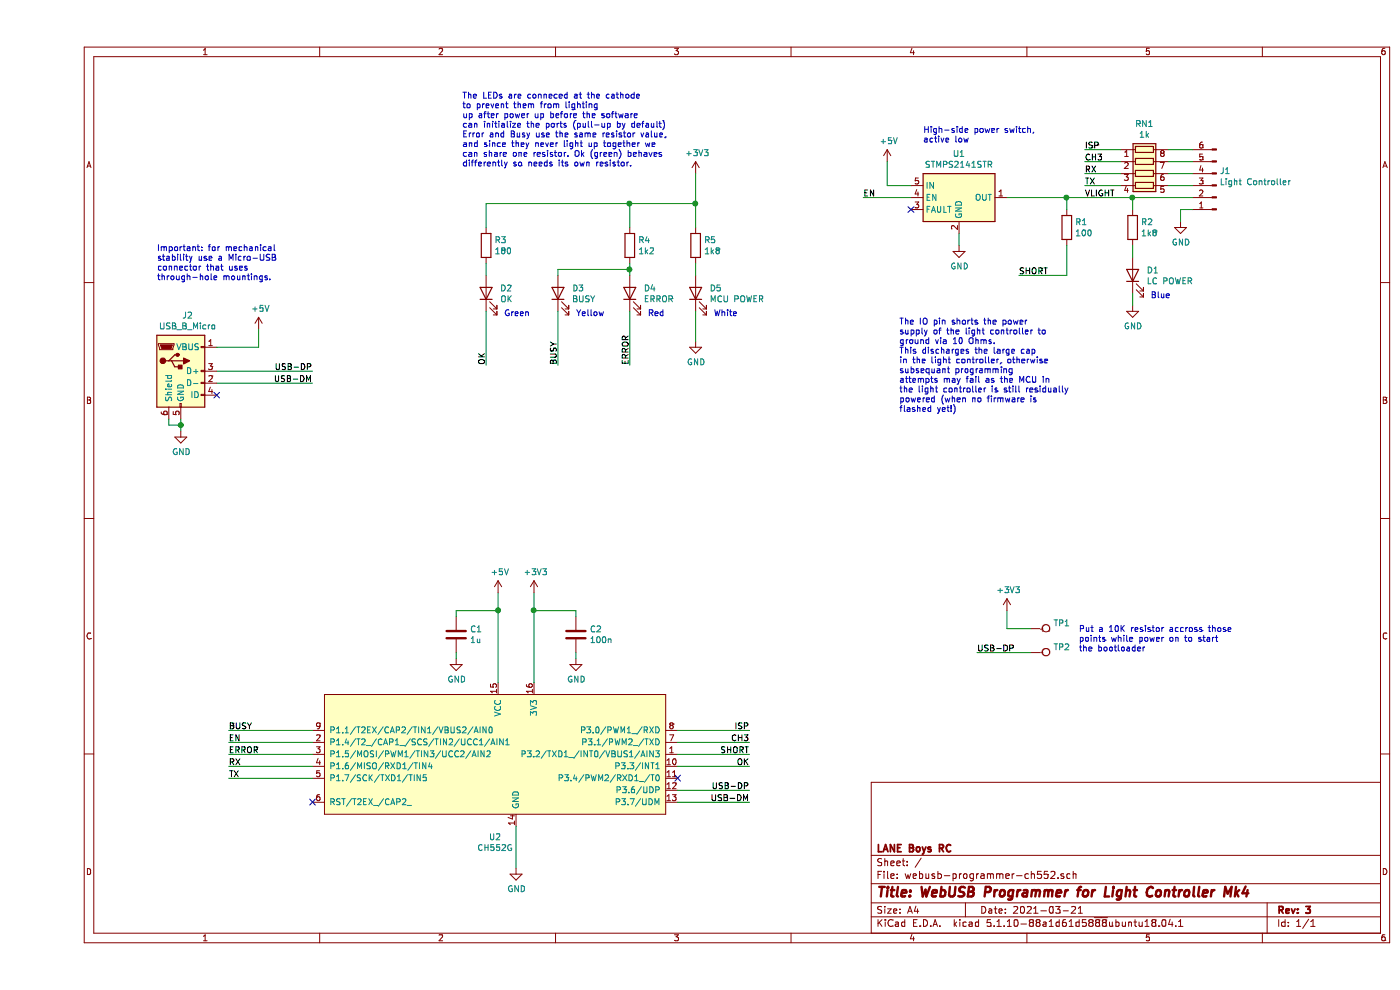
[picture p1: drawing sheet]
EESchema Schematic File Version 4
EELAYER 30 0
EELAYER END
$Descr A4 11693 8268
encoding utf-8
Sheet 1 1
Title "WebUSB Programmer for Light Controller Mk4"
Date "2021-03-21"
Rev "3"
Comp "LANE Boys RC"
Comment1 ""
Comment2 ""
Comment3 ""
Comment4 ""
$EndDescr
$Comp
L Device:LED D2
U 1 1
P 3750 2450
F 0 "D2" V 3789 2333 50  0000 R CNN
F 1 "OK" V 3698 2333 50  0000 R CNN
F 2 "WLA_LED_reverse_mount:LED_1204_side_mout" H 3750 2450 50  0001 C CNN
F 3 "2011131907_TUOZHAN-TZ-P2-1204YGCTA1-1-5T" H 3750 2450 50  0001 C CNN
F 4 "C91608" V 3750 2450 50  0001 C CNN "LCSC part number"
	1    3750 2450
	0    -1   -1   0   
$EndComp
$Comp
L Device:LED D3
U 1 1
P 4350 2450
F 0 "D3" V 4389 2332 50  0000 R CNN
F 1 "BUSY" V 4298 2332 50  0000 R CNN
F 2 "WLA_LED_reverse_mount:LED_1204_side_mout" H 4350 2450 50  0001 C CNN
F 3 "2009041237_TUOZHAN-TZ-P2-1204-0TA1-1-5T" H 4350 2450 50  0001 C CNN
F 4 "C779805" V 4350 2450 50  0001 C CNN "LCSC part number"
	1    4350 2450
	0    -1   -1   0   
$EndComp
$Comp
L Device:LED D4
U 1 1
P 4950 2450
F 0 "D4" V 4989 2333 50  0000 R CNN
F 1 "ERROR" V 4898 2333 50  0000 R CNN
F 2 "WLA_LED_reverse_mount:LED_1204_side_mout" H 4950 2450 50  0001 C CNN
F 3 "1905151403_MEIHUA-MHS110KECT" H 4950 2450 50  0001 C CNN
F 4 "C389527" V 4950 2450 50  0001 C CNN "LCSC part number"
	1    4950 2450
	0    -1   -1   0   
$EndComp
$Comp
L Device:LED D5
U 1 1
P 5500 2450
F 0 "D5" V 5539 2333 50  0000 R CNN
F 1 "MCU POWER" V 5448 2333 50  0000 R CNN
F 2 "WLA_LED_reverse_mount:LED_1204_side_mout" H 5500 2450 50  0001 C CNN
F 3 "2009041237_TUOZHAN-TZ-P2-1204WYS2-1-5T" H 5500 2450 50  0001 C CNN
F 4 "C779804" V 5500 2450 50  0001 C CNN "LCSC part number"
	1    5500 2450
	0    -1   -1   0   
$EndComp
$Comp
L Device:LED D1
U 1 1
P 9150 2300
F 0 "D1" V 9189 2182 50  0000 R CNN
F 1 "LC POWER" V 9098 2182 50  0000 R CNN
F 2 "WLA_LED_reverse_mount:LED_1204_side_mout" H 9150 2300 50  0001 C CNN
F 3 "2009041238_TUOZHAN-TZ-P2-1204BTS2-1-5T" H 9150 2300 50  0001 C CNN
F 4 "C779807" V 9150 2300 50  0001 C CNN "LCSC part number"
	1    9150 2300
	0    -1   -1   0   
$EndComp
$Comp
L Device:R R2
U 1 1
P 9150 1900
F 0 "R2" H 9220 1946 50  0000 L CNN
F 1 "1k8" H 9220 1855 50  0000 L CNN
F 2 "Resistor_SMD:R_0603_1608Metric_Pad1.05x0.95mm_HandSolder" V 9080 1900 50  0001 C CNN
F 3 "~" H 9150 1900 50  0001 C CNN
	1    9150 1900
	1    0    0    -1  
$EndComp
$Comp
L Connector:Conn_01x06_Male J1
U 1 1
P 9850 1550
F 0 "J1" H 9822 1432 50  0000 R CNN
F 1 "Light Controller" H 9822 1523 50  0000 R CNN
F 2 "WLA_pinheader:PinHeader_1x06_P2.54mm_Flat" H 9850 1550 50  0001 C CNN
F 3 "~" H 9850 1550 50  0001 C CNN
	1    9850 1550
	-1   0    0    1   
$EndComp
$Comp
L wla-atsamd21:STMPS2141STR U1
U 1 1
P 7700 1650
F 0 "U1" H 7700 2017 50  0000 C CNN
F 1 "STMPS2141STR" H 7700 1926 50  0000 C CNN
F 2 "Package_TO_SOT_SMD:SOT-23-5" H 7700 2150 50  0001 C CNN
F 3 "http://www.ti.com/lit/ds/symlink/tps22917.pdf" H 7750 950 50  0001 C CNN
	1    7700 1650
	1    0    0    -1  
$EndComp
$Comp
L power:GND #PWR05
U 1 1
P 9150 2550
F 0 "#PWR05" H 9150 2300 50  0001 C CNN
F 1 "GND" H 9155 2377 50  0000 C CNN
F 2 "" H 9150 2550 50  0001 C CNN
F 3 "" H 9150 2550 50  0001 C CNN
	1    9150 2550
	1    0    0    -1  
$EndComp
$Comp
L power:GND #PWR04
U 1 1
P 7700 2050
F 0 "#PWR04" H 7700 1800 50  0001 C CNN
F 1 "GND" H 7705 1877 50  0000 C CNN
F 2 "" H 7700 2050 50  0001 C CNN
F 3 "" H 7700 2050 50  0001 C CNN
	1    7700 2050
	1    0    0    -1  
$EndComp
Wire Wire Line
	7700 1950 7700 2050
Wire Wire Line
	9150 2050 9150 2150
Wire Wire Line
	9150 2450 9150 2550
$Comp
L power:GND #PWR03
U 1 1
P 9550 1850
F 0 "#PWR03" H 9550 1600 50  0001 C CNN
F 1 "GND" H 9555 1677 50  0000 C CNN
F 2 "" H 9550 1850 50  0001 C CNN
F 3 "" H 9550 1850 50  0001 C CNN
	1    9550 1850
	1    0    0    -1  
$EndComp
Wire Wire Line
	9550 1850 9550 1750
Wire Wire Line
	9550 1750 9650 1750
$Comp
L power:GND #PWR07
U 1 1
P 5500 2850
F 0 "#PWR07" H 5500 2600 50  0001 C CNN
F 1 "GND" H 5505 2677 50  0000 C CNN
F 2 "" H 5500 2850 50  0001 C CNN
F 3 "" H 5500 2850 50  0001 C CNN
	1    5500 2850
	1    0    0    -1  
$EndComp
NoConn ~ 1500 3300
$Comp
L power:GND #PWR08
U 1 1
P 1200 3600
F 0 "#PWR08" H 1200 3350 50  0001 C CNN
F 1 "GND" H 1205 3427 50  0000 C CNN
F 2 "" H 1200 3600 50  0001 C CNN
F 3 "" H 1200 3600 50  0001 C CNN
	1    1200 3600
	1    0    0    -1  
$EndComp
Wire Wire Line
	1200 3500 1200 3550
$Comp
L power:+5V #PWR06
U 1 1
P 1850 2750
F 0 "#PWR06" H 1850 2600 50  0001 C CNN
F 1 "+5V" H 1865 2923 50  0000 C CNN
F 2 "" H 1850 2750 50  0001 C CNN
F 3 "" H 1850 2750 50  0001 C CNN
	1    1850 2750
	1    0    0    -1  
$EndComp
Wire Wire Line
	1850 2750 1850 2900
Wire Wire Line
	1850 2900 1500 2900
$Comp
L power:+5V #PWR01
U 1 1
P 7100 1350
F 0 "#PWR01" H 7100 1200 50  0001 C CNN
F 1 "+5V" H 7115 1523 50  0000 C CNN
F 2 "" H 7100 1350 50  0001 C CNN
F 3 "" H 7100 1350 50  0001 C CNN
	1    7100 1350
	1    0    0    -1  
$EndComp
Wire Wire Line
	7100 1350 7100 1550
Wire Wire Line
	7100 1550 7300 1550
Wire Wire Line
	9450 1550 9650 1550
Wire Wire Line
	9450 1450 9650 1450
Wire Wire Line
	9450 1250 9650 1250
Wire Wire Line
	9050 1450 8750 1450
Wire Wire Line
	8750 1550 9050 1550
Text Label 8750 1550 0    50   ~ 0
TX
Text Label 8750 1450 0    50   ~ 0
RX
Wire Wire Line
	8750 1250 9050 1250
Text Label 8750 1250 0    50   ~ 0
ISP
Text Label 8750 1650 0    50   ~ 0
VLIGHT
Text Label 1600 6500 0    50   ~ 0
TX
Text Label 1600 6400 0    50   ~ 0
RX
Wire Wire Line
	1500 3100 2300 3100
Wire Wire Line
	2300 3200 1500 3200
Text Label 2300 3100 2    50   ~ 0
USB-DP
Text Label 2300 3200 2    50   ~ 0
USB-DM
$Comp
L power:+3V3 #PWR02
U 1 1
P 5500 1450
F 0 "#PWR02" H 5500 1300 50  0001 C CNN
F 1 "+3V3" H 5515 1623 50  0000 C CNN
F 2 "" H 5500 1450 50  0001 C CNN
F 3 "" H 5500 1450 50  0001 C CNN
	1    5500 1450
	1    0    0    -1  
$EndComp
$Comp
L Device:C C2
U 1 1
P 4500 5300
F 0 "C2" H 4615 5346 50  0000 L CNN
F 1 "100n" H 4615 5255 50  0000 L CNN
F 2 "Capacitor_SMD:C_0603_1608Metric" H 4538 5150 50  0001 C CNN
F 3 "~" H 4500 5300 50  0001 C CNN
	1    4500 5300
	1    0    0    -1  
$EndComp
$Comp
L power:GND #PWR012
U 1 1
P 3500 5500
F 0 "#PWR012" H 3500 5250 50  0001 C CNN
F 1 "GND" H 3505 5327 50  0000 C CNN
F 2 "" H 3500 5500 50  0001 C CNN
F 3 "" H 3500 5500 50  0001 C CNN
	1    3500 5500
	1    0    0    -1  
$EndComp
Wire Wire Line
	3500 5450 3500 5500
Wire Wire Line
	8100 1650 8600 1650
Wire Wire Line
	9150 1750 9150 1650
Connection ~ 9150 1650
Wire Wire Line
	9150 1650 9650 1650
Wire Wire Line
	5350 6300 5950 6300
Wire Wire Line
	1600 6300 2300 6300
Wire Wire Line
	1600 6200 2300 6200
Text Label 1600 6100 0    50   ~ 0
BUSY
Text Label 1600 6300 0    50   ~ 0
ERROR
Text Label 5950 6100 2    50   ~ 0
ISP
NoConn ~ 7300 1750
Text Label 6900 1650 0    50   ~ 0
EN
Wire Wire Line
	7300 1650 6900 1650
Wire Wire Line
	5950 6100 5350 6100
$Comp
L Connector:USB_B_Micro J2
U 1 1
P 1200 3100
F 0 "J2" H 1257 3567 50  0000 C CNN
F 1 "USB_B_Micro" H 1257 3476 50  0000 C CNN
F 2 "WLA_USB:Mirco_USB_Type_B_LCSC_C40943" H 1350 3050 50  0001 C CNN
F 3 "~" H 1350 3050 50  0001 C CNN
F 4 "C40943" H 1200 3100 50  0001 C CNN "LCSC part number"
	1    1200 3100
	1    0    0    -1  
$EndComp
Wire Wire Line
	1100 3500 1100 3550
Wire Wire Line
	1100 3550 1200 3550
Connection ~ 1200 3550
Wire Wire Line
	1200 3550 1200 3600
$Comp
L Device:R R1
U 1 1
P 8600 1900
F 0 "R1" H 8670 1946 50  0000 L CNN
F 1 "100" H 8670 1855 50  0000 L CNN
F 2 "Resistor_SMD:R_0603_1608Metric_Pad1.05x0.95mm_HandSolder" V 8530 1900 50  0001 C CNN
F 3 "~" H 8600 1900 50  0001 C CNN
	1    8600 1900
	1    0    0    -1  
$EndComp
Wire Wire Line
	8600 1750 8600 1650
Connection ~ 8600 1650
Wire Wire Line
	8600 1650 9150 1650
Text Label 5950 6300 2    50   ~ 0
SHORT
Text Label 8200 2300 0    50   ~ 0
SHORT
Wire Wire Line
	5350 6400 5950 6400
Wire Wire Line
	9450 1350 9650 1350
Wire Wire Line
	9050 1350 8750 1350
Text Label 8750 1350 0    50   ~ 0
CH3
Wire Wire Line
	5350 6200 5950 6200
Text Label 5950 6200 2    50   ~ 0
CH3
$Comp
L Device:R_Pack04 RN1
U 1 1
P 9250 1450
F 0 "RN1" V 8833 1450 50  0000 C CNN
F 1 "1k" V 8924 1450 50  0000 C CNN
F 2 "Resistor_SMD:R_Array_Convex_4x0603" V 9525 1450 50  0001 C CNN
F 3 "~" H 9250 1450 50  0001 C CNN
	1    9250 1450
	0    1    1    0   
$EndComp
Text Notes 1000 2350 0    50   ~ 0
Important: for mechanical \nstability use a Micro-USB \nconnector that uses \nthrough-hole mountings.
Text Notes 7200 3450 0    50   ~ 0
The IO pin shorts the power \nsupply of the light controller to\nground via 10 Ohms. \nThis discharges the large cap \nin the light controller, otherwise \nsubsequant programming \nattempts may fail as the MCU in \nthe light controller is still residually\npowered (when no firmware is \nflashed yet!)
Text Notes 7400 1200 0    50   ~ 0
High-side power switch,\nactive low
Text Notes 5650 2650 0    50   ~ 0
White
Text Notes 3900 2650 0    50   ~ 0
Green
Text Notes 4500 2650 0    50   ~ 0
Yellow
Text Notes 5100 2650 0    50   ~ 0
Red
Text Notes 9300 2500 0    50   ~ 0
Blue
$Comp
L wla-atsamd21:CH552G U2
U 1 1
P 4000 6400
F 0 "U2" H 3825 5811 50  0000 C CNN
F 1 "CH552G" H 3825 5720 50  0000 C CNN
F 2 "Package_SO:SO-16_3.9x9.9mm_P1.27mm" H 2400 6350 50  0001 C CNN
F 3 "" H 2400 6350 50  0001 C CNN
	1    4000 6400
	1    0    0    -1  
$EndComp
Text Label 5950 6400 2    50   ~ 0
OK
Text Label 5950 6600 2    50   ~ 0
USB-DP
Wire Wire Line
	5950 6600 5350 6600
Wire Wire Line
	5950 6700 5350 6700
Text Label 5950 6700 2    50   ~ 0
USB-DM
Wire Wire Line
	3500 5150 3500 5100
Wire Wire Line
	3500 5100 3850 5100
Wire Wire Line
	4150 5700 4150 5100
$Comp
L power:+3V3 #PWR010
U 1 1
P 4150 4950
F 0 "#PWR010" H 4150 4800 50  0001 C CNN
F 1 "+3V3" H 4165 5123 50  0000 C CNN
F 2 "" H 4150 4950 50  0001 C CNN
F 3 "" H 4150 4950 50  0001 C CNN
	1    4150 4950
	1    0    0    -1  
$EndComp
Wire Wire Line
	4150 4950 4150 5100
Connection ~ 4150 5100
Wire Wire Line
	1600 6500 2300 6500
Wire Wire Line
	1600 6400 2300 6400
NoConn ~ 2300 6700
Text Label 1600 6200 0    50   ~ 0
EN
Wire Wire Line
	1600 6100 2300 6100
NoConn ~ 5350 6500
$Comp
L power:GND #PWR014
U 1 1
P 4000 7250
F 0 "#PWR014" H 4000 7000 50  0001 C CNN
F 1 "GND" H 4005 7077 50  0000 C CNN
F 2 "" H 4000 7250 50  0001 C CNN
F 3 "" H 4000 7250 50  0001 C CNN
	1    4000 7250
	1    0    0    -1  
$EndComp
Wire Wire Line
	4000 7250 4000 6900
Wire Wire Line
	5500 2600 5500 2850
$Comp
L Device:R R5
U 1 1
P 5500 2050
F 0 "R5" H 5570 2096 50  0000 L CNN
F 1 "1k8" H 5570 2005 50  0000 L CNN
F 2 "Resistor_SMD:R_0603_1608Metric_Pad1.05x0.95mm_HandSolder" V 5430 2050 50  0001 C CNN
F 3 "~" H 5500 2050 50  0001 C CNN
	1    5500 2050
	1    0    0    -1  
$EndComp
Wire Wire Line
	5500 2200 5500 2300
Wire Wire Line
	5500 1450 5500 1700
Connection ~ 5500 1700
Wire Wire Line
	5500 1700 5500 1900
Connection ~ 4950 1700
Wire Wire Line
	4950 1700 5500 1700
$Comp
L Device:C C1
U 1 1
P 3500 5300
F 0 "C1" H 3615 5346 50  0000 L CNN
F 1 "1u" H 3615 5255 50  0000 L CNN
F 2 "Capacitor_SMD:C_0603_1608Metric" H 3538 5150 50  0001 C CNN
F 3 "~" H 3500 5300 50  0001 C CNN
	1    3500 5300
	1    0    0    -1  
$EndComp
Text Notes 3550 1400 0    50   ~ 0
The LEDs are conneced at the cathode\nto prevent them from lighting\nup after power up before the software\ncan initialize the ports (pull-up by default)\nError and Busy use the same resistor value, \nand since they never light up together we \ncan share one resistor. Ok (green) behaves\ndifferently so needs its own resistor.
$Comp
L Connector:TestPoint TP1
U 1 1
P 8300 5250
F 0 "TP1" V 8254 5438 50  0000 L CNN
F 1 " " V 8345 5438 50  0000 L CNN
F 2 "WLA_pinheader:TestPoint_THTPad_1.0x1.0mm_Drill0.5mm_nosilk" H 8500 5250 50  0001 C CNN
F 3 "~" H 8500 5250 50  0001 C CNN
	1    8300 5250
	0    1    1    0   
$EndComp
$Comp
L Connector:TestPoint TP2
U 1 1
P 8300 5450
F 0 "TP2" V 8254 5638 50  0000 L CNN
F 1 " " V 8345 5638 50  0000 L CNN
F 2 "WLA_pinheader:TestPoint_THTPad_1.0x1.0mm_Drill0.5mm_nosilk" H 8500 5450 50  0001 C CNN
F 3 "~" H 8500 5450 50  0001 C CNN
	1    8300 5450
	0    1    1    0   
$EndComp
$Comp
L power:+3V3 #PWR011
U 1 1
P 8100 5100
F 0 "#PWR011" H 8100 4950 50  0001 C CNN
F 1 "+3V3" H 8115 5273 50  0000 C CNN
F 2 "" H 8100 5100 50  0001 C CNN
F 3 "" H 8100 5100 50  0001 C CNN
	1    8100 5100
	1    0    0    -1  
$EndComp
Wire Wire Line
	8100 5100 8100 5250
Wire Wire Line
	8100 5250 8300 5250
Text Label 7850 5450 0    50   ~ 0
USB-DP
Wire Wire Line
	7850 5450 8300 5450
Text Notes 8700 5450 0    50   ~ 0
Put a 10K resistor accross those \npoints while power on to start \nthe bootloader
Wire Wire Line
	4150 5100 4500 5100
Wire Wire Line
	4500 5100 4500 5150
$Comp
L power:GND #PWR013
U 1 1
P 4500 5500
F 0 "#PWR013" H 4500 5250 50  0001 C CNN
F 1 "GND" H 4505 5327 50  0000 C CNN
F 2 "" H 4500 5500 50  0001 C CNN
F 3 "" H 4500 5500 50  0001 C CNN
	1    4500 5500
	1    0    0    -1  
$EndComp
Wire Wire Line
	4500 5450 4500 5500
Wire Wire Line
	8600 2050 8600 2300
Wire Wire Line
	8200 2300 8600 2300
$Comp
L power:+5V #PWR09
U 1 1
P 3850 4950
F 0 "#PWR09" H 3850 4800 50  0001 C CNN
F 1 "+5V" H 3865 5123 50  0000 C CNN
F 2 "" H 3850 4950 50  0001 C CNN
F 3 "" H 3850 4950 50  0001 C CNN
	1    3850 4950
	1    0    0    -1  
$EndComp
Wire Wire Line
	3850 4950 3850 5100
Connection ~ 3850 5100
Wire Wire Line
	3850 5100 3850 5700
Wire Wire Line
	4350 2250 4350 2300
Wire Wire Line
	4950 2250 4950 2300
Connection ~ 4950 2250
Wire Wire Line
	4950 2250 4350 2250
Wire Wire Line
	3750 1700 4950 1700
Wire Wire Line
	4950 1700 4950 1900
Wire Wire Line
	4950 2200 4950 2250
Wire Wire Line
	3750 1700 3750 1900
Wire Wire Line
	3750 2200 3750 2300
$Comp
L Device:R R3
U 1 1
P 3750 2050
F 0 "R3" H 3820 2096 50  0000 L CNN
F 1 "180" H 3820 2005 50  0000 L CNN
F 2 "Resistor_SMD:R_0603_1608Metric_Pad1.05x0.95mm_HandSolder" V 3680 2050 50  0001 C CNN
F 3 "~" H 3750 2050 50  0001 C CNN
	1    3750 2050
	1    0    0    -1  
$EndComp
$Comp
L Device:R R4
U 1 1
P 4950 2050
F 0 "R4" H 5020 2096 50  0000 L CNN
F 1 "1k2" H 5020 2005 50  0000 L CNN
F 2 "Resistor_SMD:R_0603_1608Metric_Pad1.05x0.95mm_HandSolder" V 4880 2050 50  0001 C CNN
F 3 "~" H 4950 2050 50  0001 C CNN
	1    4950 2050
	1    0    0    -1  
$EndComp
Wire Wire Line
	3750 2600 3750 3050
Wire Wire Line
	4350 2600 4350 3050
Wire Wire Line
	4950 2600 4950 3050
Text Label 4950 3050 1    50   ~ 0
ERROR
Text Label 4350 3050 1    50   ~ 0
BUSY
Text Label 3750 3050 1    50   ~ 0
OK
$EndSCHEMATC
